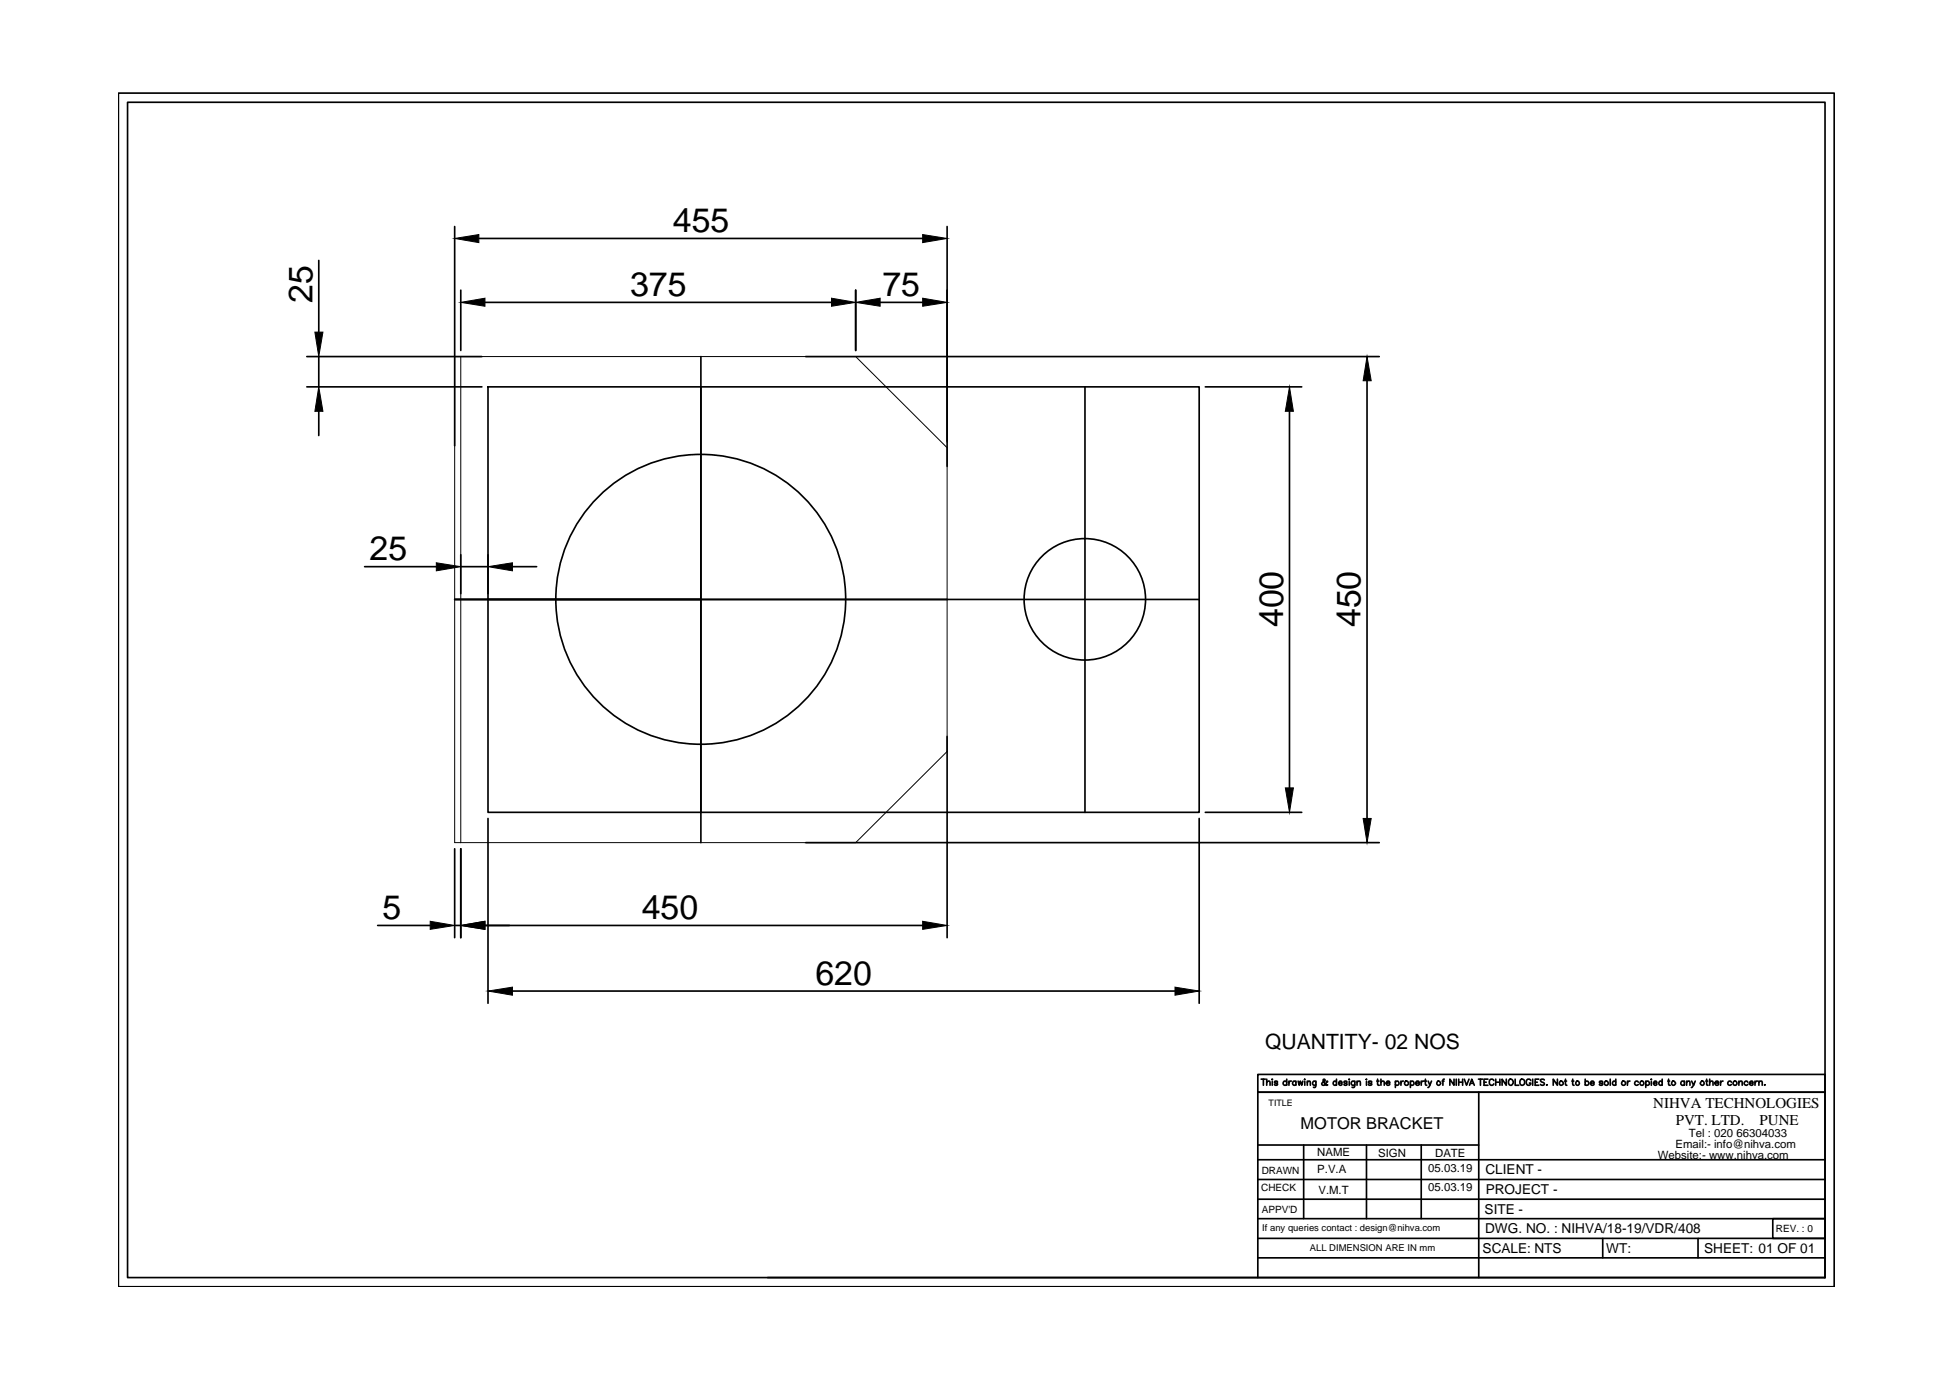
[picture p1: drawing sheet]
<svg xmlns="http://www.w3.org/2000/svg" width="297mm" height="210mm" viewBox="0 0 297 210" stroke-linecap="round" stroke-linejoin="round" font-family="sans-serif">
<!-- layer: 0 -->
<g fill="none" stroke="#000" stroke-width=".25">
<path d="M18 14.2h261.4v181.8h-261.4zM19.4 15.6h258.6v179h-258.6zM48.6 39.7v10.9M69.3 34.5v33.4M72.9 36.3h67.6M144.3 34.5v36.5M46.7 54.3h26.7M46.7 58.9h26.7M48.6 54.3v4.6M70.2 44.2v9.2M73.9 46.1h52.8M74.3 58.9h108.4v64.8h-108.4z"/>
<path d="M106.8 54.3v74.1M122.7 54.3h87.4M130.3 44.2v9.2M134.1 46.1h6.4M165.3 58.9v64.8M183.6 58.9h14.7M208.2 58v66.7M48.6 62.7v3.6M196.4 62.7v57.3M55.5 86.3h11M70.2 84.5v5.9M70.2 86.3h4.1"/>
<path d="M74.3 91.3h108.4M74.3 84.5v5.9M78.1 86.3h3.6M106.8 91.3h-37.5h75M144.3 112.2v30.6M69.3 129.3v13.5M70.2 129.3v13.5M74.3 124.7v28.1M122.7 128.4h87.4M182.7 124.7v28.1M183.6 123.7h14.7M57.5 141h8"/>
<path d="M69.3 141h.9M73.9 141h66.6M78.1 151h100.9M191.6 179.7h86.4M191.6 176.7h86.4M191.6 174.4h33.7M192.1 164.4h.6M192.4 164.4v.9M193 164.9l.1-.2h.3l.1 .6M193 164.4v.9M193.8 164.4h.1M193.8 164.7v.6"/>
<path d="M194.6 164.8l-.2-.1h-.2v.2l.4 .2v.1l-.2 .1-.3-.1M196 164.8a.3 .3 0 0 0-.4 0 .3 .3 0 0 0 0 .4 .3 .3 0 0 0 .4 0M196 164.4v.9M196.3 164.7v.6M196.7 164.7a.3 .3 0 0 0-.4 .3M197.4 164.8a.28 .28 0 0 0-.4 0 .28 .28 0 0 0 0 .4 .28 .28 0 0 0 .4 0M197.4 164.7v.6M197.7 164.7l.2 .6 .2-.6 .2 .6 .2-.6M198.6 174.4v11.2M198.8 164.4v.1zM198.8 164.7v.6M199.1 164.9l.2-.2h.3v.6"/>
<path d="M199.1 164.7v.6M200.4 164.7v.8l-.1 .2-.2-.1M200.4 164.8a.28 .28 0 0 0-.4 0 .28 .28 0 0 0 0 .4 .28 .28 0 0 0 .4 0M202.2 164.8v-.1a.87 .87 0 0 1-.7 .6l-.2-.2 .5-.4v-.2l-.1-.1-.2 .1 .2 .4 .3 .4 .2-.1M203.6 164.8a.28 .28 0 0 0-.4 0 .28 .28 0 0 0 0 .4 .28 .28 0 0 0 .4 0M203.6 164.4v.9M203.9 165h.5v-.2a.28 .28 0 0 0-.4 0 .28 .28 0 0 0 0 .4 .28 .28 0 0 0 .4 0M205.2 164.8l-.2-.1h-.2v.2l.3 .2 .1 .1-.2 .1-.3-.1M205.5 164.4v.1zM205.5 164.7v.6M206.4 164.7l-.1 .8-.1 .2-.2-.1M206.4 164.8a.3 .3 0 0 0-.5 0 .3 .3 0 0 0 0 .4 .3 .3 0 0 0 .5 0"/>
<path d="M206.7 164.9l.1-.2h.4v.6M206.7 164.7v.6M208.2 164.4v.1zM208.2 164.7v.6M208.2 174.4v11.2M209 164.8l-.1-.1h-.4v.2l.4 .2 .1 .1-.3 .1-.3-.1M209.7 164.7h.4M209.8 164.4v.7l.1 .2h.2M210.4 164.9l.2-.2h.2l.1 .6M210.4 164.4v.9M211.2 165h.5a.31 .31 0 0 0-.4-.3 .31 .31 0 0 0-.2 .4 .31 .31 0 0 0 .4 .2l.2-.1M212.6 164.8a.3 .3 0 0 1 .4 0 .3 .3 0 0 1 0 .4 .3 .3 0 0 1-.4 0"/>
<path d="M212.6 164.7v1M213.4 164.7v.6M213.8 164.7h-.2l-.2 .3M214.8 164.8a.3 .3 0 0 1 .5 0 .3 .3 0 0 1 0 .4 .3 .3 0 0 1-.5 0M214.8 164.7v1M215.6 165h.6v-.1a.3 .3 0 0 0-.5-.1 .3 .3 0 0 0 0 .5 .3 .3 0 0 0 .5-.1M216.5 164.7v.6M216.5 174.4v11.2M216.9 164.7a.3 .3 0 0 0-.4 .3M217 164.7h.3M217.1 164.4v.7l.2 .2M217.6 164.7l.2 .6 .3-.6"/>
<path d="M217.8 165.3l-.3 .4M219.7 164.7h.3M220 164.4l-.2 .1v.8M221.5 164.4v.9l-.6-.9v.9M221.8 164.4v.9M222.2 164.4v.9M222.2 164.8h.6M222.8 164.4v.9M223.1 164.4l.3 .9 .4-.9M223.9 165.3l.3-.9 .4 .9M224 165h.4M225.2 164.4h.6"/>
<path d="M225.3 166.4v28.2M225.5 164.4v.9M226.1 164.8h.3M226.7 164.4h-.6v.9h.6M227.5 164.6l-.2-.2a.45 .45 0 0 0-.5 .5 .45 .45 0 0 0 .6 .4l.1-.2M227.8 164.8h.7M227.8 164.4v.9M228.5 164.4v.9M229.4 164.4v.9l-.6-.9v.9M230 164.4a.44 .44 0 0 1 .5 .4 .44 .44 0 0 1-.5 .5l-.2-.3zM230.8 164.4v.9h.6M231.6 164.5l.2-.1a.45 .45 0 0 1 .5 .5 .45 .45 0 0 1-.6 .4l-.2-.3z"/>
<path d="M233.2 164.6l-.2-.2a.45 .45 0 0 0-.5 .5 .45 .45 0 0 0 .5 .4l.2-.3h-.2M233.5 164.4v.9M233.8 164.8h.4M234.4 164.4h-.6v.9h.6M235.2 164.5l-.2-.1-.3 .1 .1 .3 .4 .3v.1l-.2 .1-.3-.1M235.6 165.3h.1zM237.2 164.4v.9l-.6-.9v.9M238.3 164.7h.3M238.5 164.4v.7l.2 .2M239.4 164.7h.3M239.6 164.4v.7l.2 .2M241.5 164.8a.3 .3 0 0 1 .4 0 .3 .3 0 0 1 0 .4 .3 .3 0 0 1-.4 0"/>
<path d="M241.5 164.4v.9M242.3 165h.5a.31 .31 0 0 0-.3-.3 .31 .31 0 0 0-.3 .4 .31 .31 0 0 0 .4 .2l.2-.1M244.1 164.8l-.1-.1h-.3v.2l.4 .2v.1l-.1 .1-.4-.1M245.3 164.4v.9M246.1 164.8a.28 .28 0 0 0-.4 0 .28 .28 0 0 0 0 .4 .28 .28 0 0 0 .4 0M246.1 164.4v.9M247.9 164.7v.6M248.3 164.7a.3 .3 0 0 0-.4 .3M249.6 164.8a.3 .3 0 0 0-.5 0 .3 .3 0 0 0 0 .4 .3 .3 0 0 0 .5 0M250.7 164.8a.3 .3 0 0 1 .4 0 .3 .3 0 0 1 0 .4 .3 .3 0 0 1-.4 0M250.7 164.7v1M251.5 164.4h.1z"/>
<path d="M251.5 164.7v.6M251.9 165h.5l-.1-.2a.28 .28 0 0 0-.4 0 .28 .28 0 0 0 .1 .4 .28 .28 0 0 0 .4 0M253.2 164.8a.28 .28 0 0 0-.4 0 .28 .28 0 0 0 0 .4 .28 .28 0 0 0 .4 0M253.2 164.4v.9M254 164.7h.3M254.2 164.4v.7v.2h.2M256.6 164.8a.3 .3 0 0 0-.5 0 .3 .3 0 0 0 0 .4 .3 .3 0 0 0 .5 0M256.6 164.7v.6M256.9 164.9l.1-.2h.4v.6M256.9 164.7v.6M257.7 164.7l.3 .6 .2-.6M258 165.3l-.4 .4"/>
<path d="M259.8 164.7h.3M260 164.4v.7l.2 .2M260.4 164.9l.2-.2h.3v.6M260.4 164.4v.9M261.2 165h.6v-.1a.3 .3 0 0 0-.5-.1 .3 .3 0 0 0 0 .5 .3 .3 0 0 0 .5-.1M262.1 164.7v.6M262.5 164.7h-.2l-.2 .3M263.7 164.8a.3 .3 0 0 0-.4 0 .3 .3 0 0 0 0 .4 .3 .3 0 0 0 .4 0M264.9 164.9l.2-.2h.2l.1 .6M264.9 164.7v.6M266.2 164.8l-.1-.1a.31 .31 0 0 0-.4 .3 .31 .31 0 0 0 .4 .3l.1-.1M266.5 165h.5v-.3a.31 .31 0 0 0-.5 .3 .31 .31 0 0 0 .5 .3v-.1"/>
<path d="M267.3 164.7v.6M267.7 164.7h-.2l-.2 .3M267.9 164.9l.2-.2h.3v.6M267.9 164.7v.6M268.8 165.3h.1zM116.9 194.6h161.1M191.6 194.6v-28.2h86.4h-86.4v-2.7h86.4v30.9M191.6 185.6h86.4M191.6 182.7h86.4M191.6 188.6h86.4M191.6 191.6h86.4M244.1 188.6v3"/>
<path d="M258.7 188.6v3M270 185.6h8v3h-8z"/>
<circle cx="106.7" cy="91.3" r="22.1"/>
<circle cx="165.2" cy="91.3" r="9.3"/>
<circle cx="214.2" cy="165" r=".32"/>
<circle cx="219.1" cy="165" r=".31"/>
<circle cx="237.8" cy="165" r=".32"/>
<circle cx="240.3" cy="165" r=".31"/>
<circle cx="244.7" cy="165" r=".32"/>
<circle cx="247.3" cy="165" r=".32"/>
<circle cx="250.1" cy="165" r=".32"/>
<circle cx="254.9" cy="165" r=".31"/>
<circle cx="259.3" cy="165" r=".31"/>
<circle cx="264.3" cy="165" r=".32"/>
</g>
<path d="M69.3 54.3h61l14 13.9v46.3l-14 13.9h-61zM70.2 54.3v74.1" fill="none" stroke="#000" stroke-width=".15"/>
<g fill="#000" stroke="#000" stroke-width=".15">
<path d="M69.3 36.3l3.6-.6v1.3zM140.5 35.7l3.8 .6-3.8 .7zM48 50.6h1.2l-.6 3.7zM70.2 46.1l3.7-.7v1.3zM126.7 45.4l3.6 .7-3.6 .6zM130.3 46.1l3.8-.7v1.3zM140.5 45.4l3.8 .7-3.8 .6zM208.2 54.3l.7 3.7h-1.3zM48.6 58.9l.6 3.8h-1.2zM196.4 58.9l.6 3.8h-1.2zM66.5 85.7l3.7 .6-3.7 .7zM74.3 86.3l3.8-.6v1.3z"/>
<path d="M195.8 120h1.2l-.6 3.7zM207.6 124.7h1.3l-.7 3.7zM65.5 140.3l3.8 .7-3.8 .6zM70.2 141l3.7-.7v1.3zM74.3 151l3.8-.6v1.2zM140.5 140.3l3.8 .7-3.8 .6zM179 150.4l3.7 .6-3.7 .6z"/>
</g>
<g font-size="5.2">
<text x="102.5" y="35.3">455</text>
<text x="47.6" y="46.1" transform="rotate(-90 47.6 46.1)">25</text>
<text x="96" y="45">375</text>
<text x="134.4" y="45">75</text>
<text x="56.3" y="85.3">25</text>
<text x="195.5" y="95.5" transform="rotate(-90 195.5 95.5)">400</text>
<text x="207.3" y="95.5" transform="rotate(-90 207.3 95.5)">450</text>
<text x="58.3" y="140">5</text>
<text x="97.7" y="140">450</text>
<text x="124.2" y="150">620</text>
</g>
<text font-size="3.2" x="192.7" y="159.8">QUANTITY- 02 NOS</text>
<text font-size="2.5" x="198.1" y="172">MOTOR BRACKET</text>
<g font-size="2.3">
<text x="251.8" y="168.8">NIHVA TECHNOLOGIES</text>
<text x="255.3" y="171.4">PVT. LTD.</text>
<text x="268" y="171.4">PUNE</text>
</g>
<g font-size="2.1">
<text x="226.3" y="178.9">CLIENT -</text>
<text x="226.1" y="184.9">SITE -</text>
<text x="226.3" y="181.9">PROJECT -</text>
<text x="225.8" y="190.8">SCALE: NTS</text>
<text x="226.2" y="187.8">DWG. NO. : NIHVA/18-19/VDR/408</text>
<text x="244.7" y="190.8">WT:</text>
<text x="259.6" y="190.8">SHEET: 01 OF 01</text>
</g>
<g font-size="1.7">
<text x="257.3" y="173.1">Tel : 020 66304033</text>
<text x="200.7" y="178.6">P.V.A</text>
<text x="200.7" y="176.1">NAME</text>
<text x="209.9" y="176.2">SIGN</text>
<text x="217.6" y="178.5">05.03.19</text>
<text x="218.6" y="176.2">DATE</text>
<text x="252.5" y="176.5">Website:- www.nihva.com</text>
<text x="255.2" y="174.8">Email:- info@nihva.com</text>
<text x="200.8" y="181.9">V.M.T</text>
<text x="217.6" y="181.5">05.03.19</text>
</g>
<g font-size="1.5">
<text x="192.2" y="178.8">DRAWN</text>
<text x="192.1" y="181.4">CHECK</text>
<text x="192.2" y="184.8">APPV'D</text>
<text x="270.5" y="187.6">REV. : 0</text>
</g>
<g font-size="1.4">
<text x="193.3" y="168.4">TITLE</text>
<text x="192.3" y="187.6">If any queries contact : design@nihva.com</text>
<text x="199.5" y="190.6">ALL DIMENSION ARE IN mm</text>
</g>
</svg>
